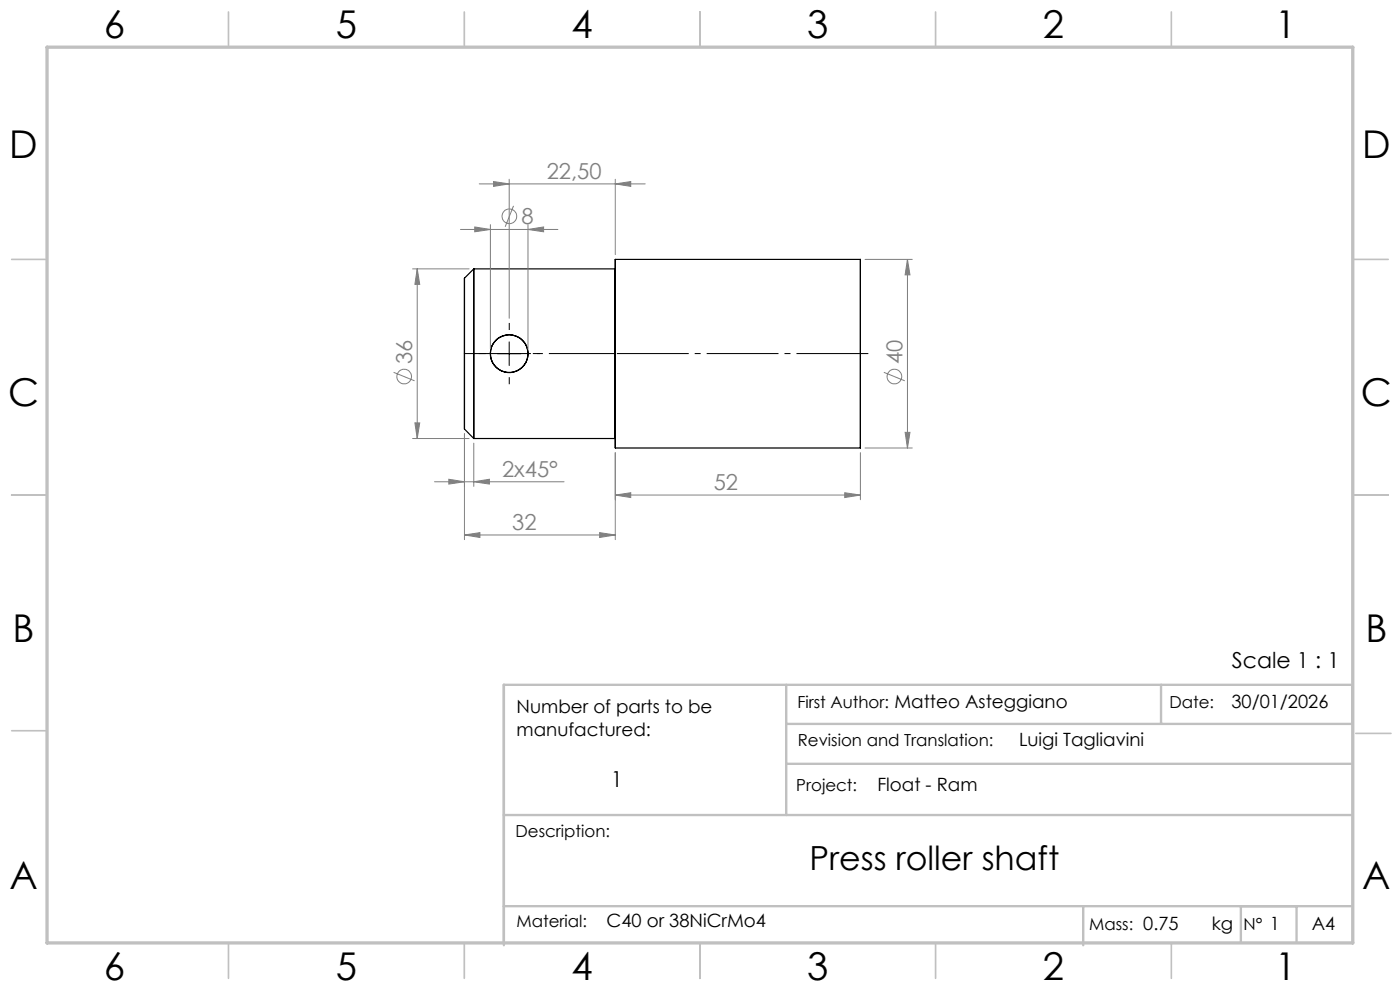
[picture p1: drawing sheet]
<svg xmlns="http://www.w3.org/2000/svg" width="297mm" height="210mm" viewBox="0 0 297 210" stroke-linecap="round" stroke-linejoin="round" font-family="sans-serif">
<g fill="none" stroke="#000" stroke-width=".25">
<path d="M98.5 59v32zM100.5 57v36zM130.5 55v40zM130.5 57v36zM130.5 55h52M130.5 57h-30l-2 2M182.5 55v40zM98.5 91l2 2h30M130.5 95h52"/>
<circle cx="108" cy="75" r="4"/>
</g>
<g fill="none" stroke="#808080" stroke-width=".21">
<path d="M101.7 39h35.2M104.7 38.5l3.3 .5-3.3 .5zM108 38v29.5M130.5 39l3.3-.5v1zM130.5 38v16M87.5 57h12M88.5 57l.5 3.3h-1zM88.5 57v36M97.7 48.7h20.7M100.7 48.1l3.3 .6-3.3 .5zM104 47.7v26.3M108.9 43.7l-1.7 4.4"/>
<path d="M112 48.7l3.3-.6v1.1zM112 47.7v26.3M183.5 55h10M192.5 55l.5 3.3h-1zM192.5 55v40M83.5 79l4.4 1.8M187.5 79l4.4 1.8M87.5 93h12M88 89.7h1l-.5 3.3zM98.5 92v22.5M100.5 94v9.2M130.5 96v18.5"/>
<path d="M182.5 96v10M183.5 95h10M192 91.7h1l-.5 3.3zM92.2 102.2h27.5M95.2 101.7l3.3 .5-3.3 .5zM98.5 113.5l3.3-.5v1zM98.5 113.5h32M100.5 102.2l3.3-.5v1zM127.2 113l3.3 .5-3.3 .5zM130.5 105l3.3-.5v1zM130.5 105h52M179.2 104.5l3.3 .5-3.3 .5z"/>
<circle cx="108.1" cy="45.9" r="1.55"/>
<circle cx="85.7" cy="79.9" r="1.56"/>
<circle cx="189.7" cy="79.9" r="1.56"/>
</g>
<path d="M184.5 75h-54" fill="none" stroke="#000" stroke-width=".21" stroke-dasharray="15.2 1.3 1.3 1.3" stroke-dashoffset="-.3" stroke-linecap="butt"/>
<path d="M98.5 75h32" fill="none" stroke="#000" stroke-width=".21" stroke-dasharray="15.2 1.3 1.3 1.3" stroke-dashoffset="1.1" stroke-linecap="butt"/>
<path d="M103 75h-1.5M108 70v-1.5M113 75h1.5M108 80v1.5" fill="none" stroke="#000" stroke-width=".21" stroke-dasharray="15.2 1.3 1.3 1.3" stroke-linecap="butt"/>
<path d="M105.5 75h5M108 72.5v5" fill="none" stroke="#000" stroke-width=".21"/>
<g fill="none" stroke="#c0c0c0" stroke-width=".35">
<path d="M48.5 2.5v7.5M98.5 2.5v7.5M148.5 2.5v7.5M198.5 2.5v7.5M248.5 2.5v7.5M2.5 55h7.5M287 55h7.5M2.5 105h7.5M287 105h7.5M2.5 155h7.5M287.6 155.6h7.5M48.5 200v7.5"/>
<path d="M98.5 200v7.5M148.5 200v7.5M198.5 200v7.5M248.5 200v7.5"/>
</g>
<path d="M166.8 153.6h120.1v-8.3h-180v55.2M166.8 145.3v27.6M246.3 145.3v8.3M106.9 172.9h180M166.8 162h120.1M106.9 192.2h180M229.8 192.2v8.3M263.2 192.2v7.7M275.1 192.2v7.7" fill="none" stroke="#c0c0c0" stroke-width=".5"/>
<path d="M10 10h277v190h-277z" fill="none" stroke="#c0c0c0" stroke-width=".7"/>
<g fill="#808080">
<path d="M127.2 113l3.3 .5-3.3 .5zM98.5 113.5l3.3-.5v1zM100.5 102.2l3.3-.5v1zM95.2 101.7l3.3 .5-3.3 .5z"/>
<path d="M130.5 105l3.3-.5v1zM179.2 104.5l3.3 .5-3.3 .5zM100.7 48.1l3.3 .6-3.3 .5zM112 48.7l3.3-.6v1.1zM104.7 38.5l3.3 .5-3.3 .5zM130.5 39l3.3-.5v1z"/>
<path d="M88.5 57l.5 3.3h-1zM88 89.7h1l-.5 3.3zM192.5 55l.5 3.3h-1zM192 91.7h1l-.5 3.3z"/>
</g>
<g font-size="8.1">
<text x="22" y="8">6</text>
<text x="71.2" y="8">5</text>
<text x="121.2" y="8">4</text>
<text x="171.2" y="8">3</text>
<text x="221.2" y="8">2</text>
<text x="270.5" y="8">1</text>
<text x="2" y="33.6">D</text>
<text x="289" y="33.6">D</text>
<text x="1.7" y="86.1">C</text>
<text x="288.7" y="86.1">C</text>
<text x="2.7" y="136.1">B</text>
<text x="289.7" y="136.1">B</text>
<text x="2" y="188.6">A</text>
<text x="289" y="188.6">A</text>
<text x="22" y="208">6</text>
<text x="71.2" y="208">5</text>
<text x="121.2" y="208">4</text>
<text x="171.2" y="208">3</text>
<text x="221.2" y="208">2</text>
<text x="270.5" y="208">1</text>
</g>
<text font-size="7.1" x="171.7" y="184.5">Press roller shaft</text>
<g font-size="4.7" fill="#808080">
<text x="116" y="38">22,50</text>
<text x="110.6" y="47.6">8</text>
<text x="87.5" y="77.3" transform="rotate(-90 87.5 77.3)">36</text>
<text x="191.5" y="77.3" transform="rotate(-90 191.5 77.3)">40</text>
<text x="106.5" y="101.2">2x45°</text>
<text x="151.4" y="104">52</text>
<text x="108.7" y="112.5">32</text>
</g>
<g font-size="4.7">
<text x="261.3" y="141.6">Scale 1 : 1</text>
<text x="129.6" y="166.9">1</text>
</g>
<g font-size="3.9">
<text x="109.6" y="151.2">Number of parts to be</text>
<text x="261.2" y="150.2">30/01/2026</text>
<text x="109.6" y="156.1">manufactured:</text>
<text x="216.2" y="158.3">Luigi Tagliavini</text>
<text x="186.1" y="167.8">Float - Ram</text>
<text x="128.7" y="196.7">C40 or 38NiCrMo4</text>
<text x="257.1" y="197.3">kg</text>
<text x="278.3" y="197.4">A4</text>
</g>
<g font-size="3.5">
<text x="169.2" y="150.1">First Author: Matteo Asteggiano</text>
<text x="248.1" y="150.1">Date:</text>
<text x="169.3" y="158.3">Revision and Translation:</text>
<text x="168.9" y="167.8">Project:</text>
<text x="109.4" y="177.5">Description:</text>
<text x="109.6" y="196.7">Material:</text>
<text x="231.1" y="197.3">Mass: 0.75</text>
<text x="263.8" y="197.3">N° 1</text>
</g>
</svg>
